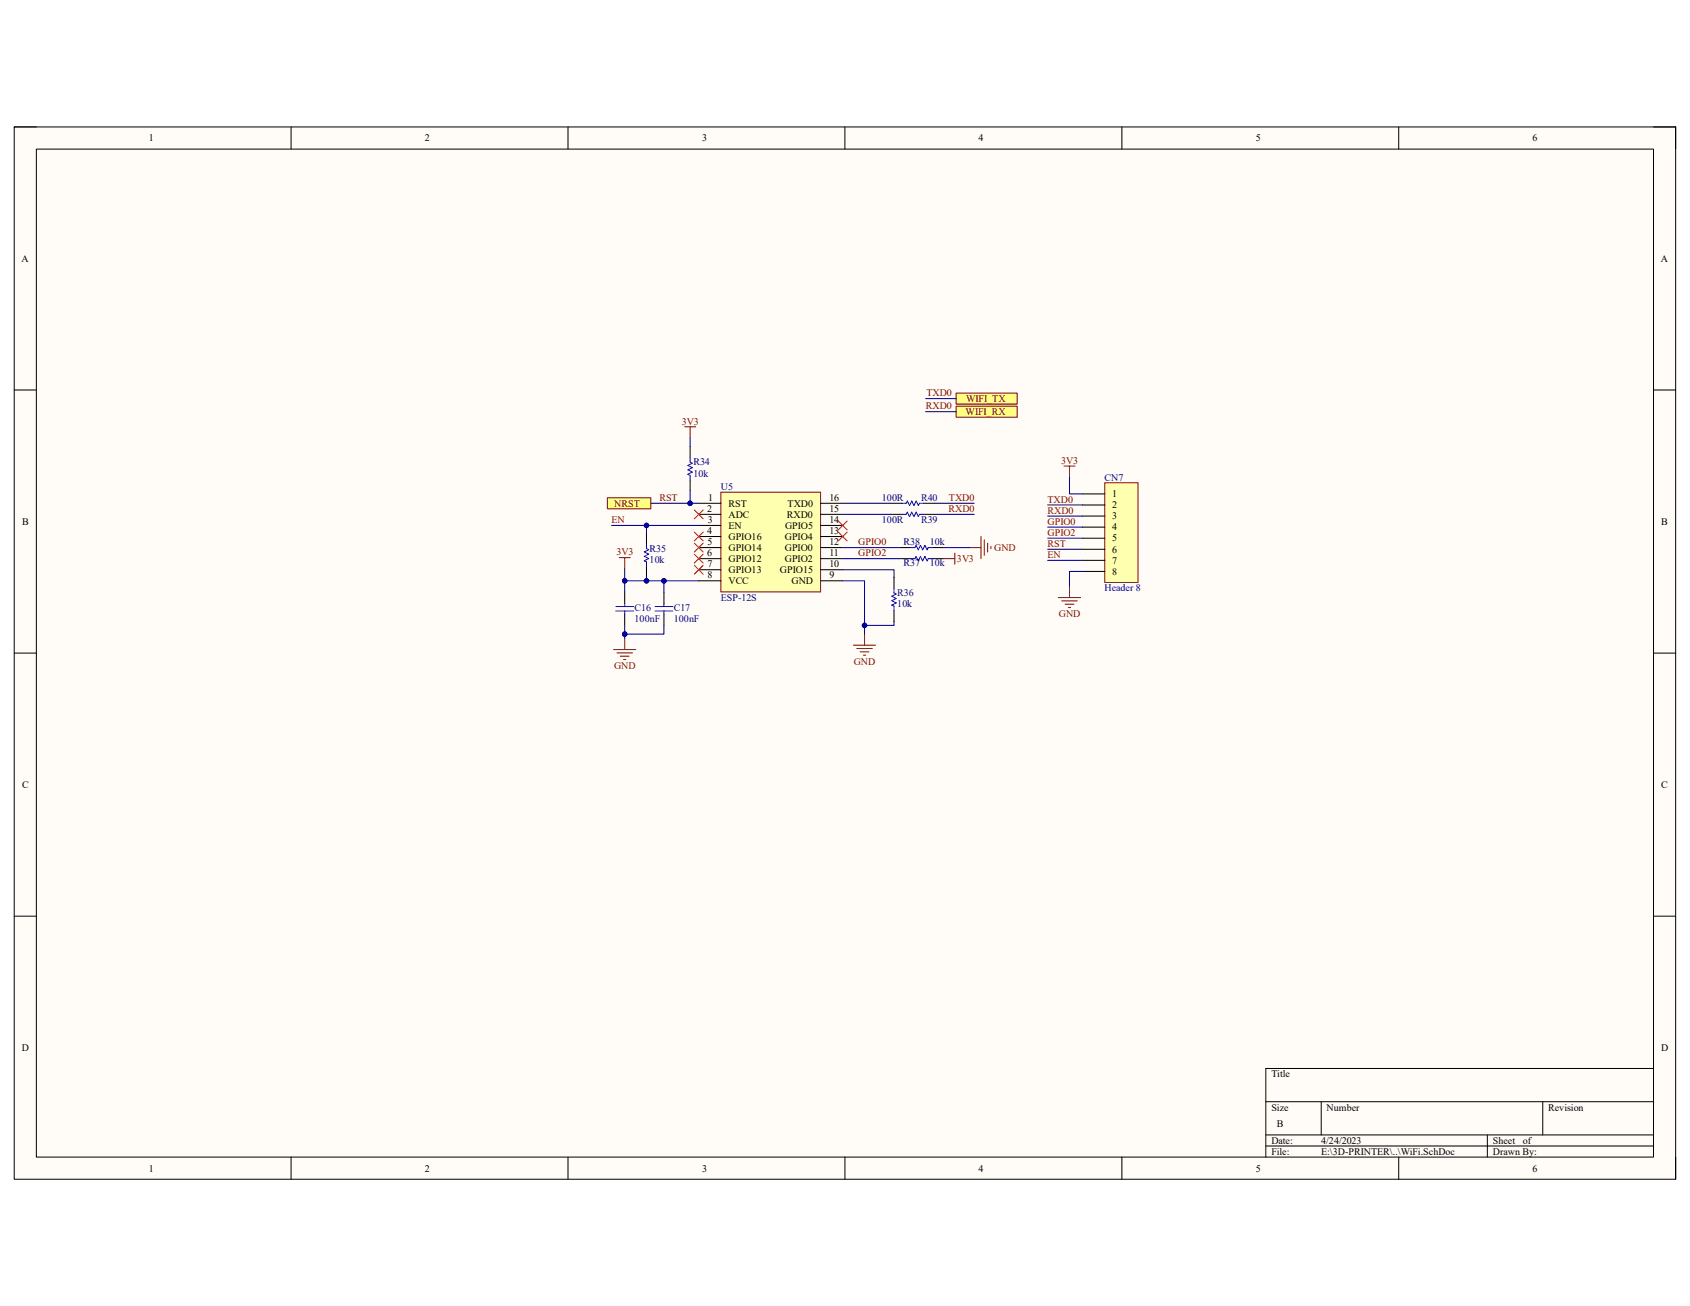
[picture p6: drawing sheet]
<svg xmlns="http://www.w3.org/2000/svg" width="279mm" height="216mm" viewBox="0 0 279 216" stroke-linecap="round" stroke-linejoin="round" font-family="sans-serif">
<path d="M2.3 21h274.7v173.9h-274.7z" fill-rule="evenodd" fill="#fffcf8"/>
<path d="M2.3 21h274.7v173.9h-274.7z" fill="none" stroke="#000" stroke-width=".17"/>
<path d="M6 24.6h267.4v166.7h-267.4z" fill-rule="evenodd" fill="#fffcf8"/>
<g fill="none" stroke="#000" stroke-width=".17">
<path d="M2.3 21h3.7M6 24.6h267.4v166.7h-267.4zM48.1 21v3.6M93.9 21v3.6M139.7 21v3.6M185.5 21v3.6M231.2 21v3.6M273.4 21h3.6v3.6M2.3 64.5h3.7M273.4 64.5h3.6M2.3 108h3.7M273.4 108h3.6"/>
<path d="M2.3 151.5h3.7M273.4 151.5h3.6M273.4 176.6h-64.1v14.7M48.1 191.3v3.6M93.9 191.3v3.6M139.7 191.3v3.6M185.5 191.3v3.6M209.3 182.1h64.1M209.3 187.6h64.1M209.3 189.5h64.1M218.4 182.1v5.5M231.2 191.3v3.6"/>
<path d="M245.9 187.6v3.7M255.1 182.1v5.5M277 191.3v3.6"/>
</g>
<path d="M119.2 81.4h16.5v16.4h-16.5z" fill-rule="evenodd" fill="#ffffb0"/>
<g fill="none" stroke="#800000" stroke-width=".17">
<path d="M175.9 77h1.8M176.8 77v1.9M102.4 92.2h1.8M103.3 92.2v1.8M119.2 81.4h16.5v16.4h-16.5zM101.4 107.4h3.7M102 107.9h2.6M102.5 108.5h1.5M103.1 109h.4M103.3 105.5v1.9M141.1 106.7h3.7M141.6 107.2h2.6"/>
<path d="M142.2 107.8h1.5M142.7 108.3h.4M142.9 104.8v1.9"/>
</g>
<g fill="none" stroke="#000" stroke-width=".17">
<path d="M103.3 97.9v1.8M109.8 97.9v1.8M115.5 83.2h3.7M115.5 85h3.7M115.5 86.9h3.7M115.5 88.7h3.7M115.5 90.5h3.7M115.5 92.4h3.7M115.5 94.2h3.7M115.5 96h3.7M135.7 83.2h3.6M135.7 85h3.6"/>
<path d="M135.7 86.9h3.6M135.7 88.7h3.6M135.7 90.5h3.6M135.7 92.4h3.6M135.7 94.2h3.6M135.7 96h3.6M103.3 101.6v1.8M109.8 101.6v1.8"/>
</g>
<path d="M103.3 99.7v.6M109.8 99.7v.6M101.8 101h2.9M101.8 100.3h2.9M103.3 101v.6M108.3 101h2.9M108.3 100.3h2.9M109.8 101v.6" fill="none" stroke="#00f" stroke-width=".17"/>
<path d="M182.6 79.8h5.5v16.5h-5.5z" fill-rule="evenodd" fill="#ffffb0"/>
<g fill="none" stroke="#800000" stroke-width=".17">
<path d="M113.2 70.6h1.8M114.1 70.6v1.8M182.6 79.8h5.5v16.5h-5.5zM156 92.4h1.9M157.9 91.4v1.9M160.3 90.5h1.9M162.2 88.7v3.7M162.7 89.2v2.6M163.3 89.8v1.5M163.8 90.3v.4M175 98.8h3.6M175.5 99.3h2.6"/>
<path d="M176.1 99.9h1.4M176.8 97v1.8M176.6 100.4h.4"/>
</g>
<g fill="none" stroke="#000" stroke-width=".17">
<path d="M114.1 73.8v1.9M114.1 79.3v1.9M106.9 88.1v1.9M106.9 93.6v1.9M147.3 83.2h1.8M147.3 85h1.8M147.8 95.5v1.8M148.7 90.5h1.8M148.7 92.4h1.8M152.7 83.2h1.9M152.7 85h1.9M154.2 90.5h1.8"/>
<path d="M154.2 92.4h1.8M179 81.7h3.6M179 83.5h3.6M179 85.3h3.6M179 87.1h3.6M179 89h3.6M179 90.8h3.6M179 92.6h3.6M179 94.5h3.6M147.8 100.9v1.9"/>
</g>
<path d="M114.1 75.7v.7l.4 .2-.8 .3 .8 .4-.8 .4 .8 .3-.8 .4 .4 .2v.7M106.9 90v.7l.3 .2-.7 .3 .7 .4-.7 .4 .7 .3-.7 .4 .4 .2v.7M147.8 97.3v.7l.4 .2-.8 .4 .8 .3-.8 .4 .8 .4-.8 .3 .4 .2v.7M149.1 83.2h.7l.2-.4 .4 .8 .3-.8 .4 .8 .4-.8 .3 .8 .2-.4h.7M149.1 85h.7l.2-.3 .4 .7 .3-.7 .4 .7 .4-.7 .3 .7 .2-.4h.7M150.5 90.5h.8l.1-.3 .4 .7 .4-.7 .3 .7 .4-.7 .4 .7 .2-.4h.7M150.5 92.4h.8l.1-.4 .4 .7 .4-.7 .3 .7 .4-.7 .4 .7 .2-.3h.7" fill="none" stroke="#00f" stroke-width=".17"/>
<g fill="none" stroke="#f00" stroke-width=".17">
<path d="M114.8 93.5l1.5 1.4M114.8 91.6l1.5 1.5M114.8 89.8l1.5 1.5M114.8 88l1.5 1.4M114.8 84.3l1.5 1.5M116.3 93.5l-1.5 1.4M116.3 91.6l-1.5 1.5M116.3 89.8l-1.5 1.5M116.3 88l-1.5 1.4M116.3 84.3l-1.5 1.5M138.6 86.1l1.5 1.5M138.6 88l1.5 1.4"/>
<path d="M140.1 86.1l-1.5 1.5M140.1 88l-1.5 1.4"/>
</g>
<path d="M158.1 65h10.1v1.8h-10.1z" fill-rule="evenodd" fill="#ffff80"/>
<path d="M158.1 65h10.1v1.8h-10.1z" fill="none" stroke="#800000" stroke-width=".17"/>
<path d="M158.1 67.1h10.1v1.9h-10.1z" fill-rule="evenodd" fill="#ffff80"/>
<path d="M158.1 67.1h10.1v1.9h-10.1z" fill="none" stroke="#800000" stroke-width=".17"/>
<path d="M114.1 72.4v1.4M101.1 86.9h14.4" fill="none" stroke="#000080" stroke-width=".17"/>
<circle cx="106.9" cy="86.9" r=".37" fill="#000080"/>
<g fill="none" stroke="#000080" stroke-width=".17">
<path d="M109.8 103.4v1.4h-6.5"/>
<circle cx="106.9" cy="86.9" r=".37"/>
</g>
<circle cx="103.3" cy="104.8" r=".37" fill="#000080"/>
<g fill="none" stroke="#000080" stroke-width=".17">
<path d="M103.3 94v2h12.2"/>
<circle cx="103.3" cy="104.8" r=".37"/>
</g>
<circle cx="103.3" cy="96" r=".37" fill="#000080"/>
<circle cx="103.3" cy="96" r=".37" fill="none" stroke="#000080" stroke-width=".17"/>
<circle cx="106.9" cy="96" r=".37" fill="#000080"/>
<circle cx="106.9" cy="96" r=".37" fill="none" stroke="#000080" stroke-width=".17"/>
<circle cx="109.8" cy="96" r=".37" fill="#000080"/>
<g fill="none" stroke="#000080" stroke-width=".17">
<path d="M139.3 96h3.6v8.8"/>
<circle cx="109.8" cy="96" r=".37"/>
</g>
<circle cx="142.9" cy="103.4" r=".37" fill="#000080"/>
<g fill="none" stroke="#000080" stroke-width=".17">
<path d="M139.3 94.2h8.5v1.3M139.3 83.2h8M139.3 92.4h9.4M139.3 90.5h9.4M139.3 85h8M147.8 102.8v.6h-4.9"/>
<circle cx="142.9" cy="103.4" r=".37"/>
</g>
<circle cx="142.9" cy="103.4" r=".37" fill="#000080"/>
<g fill="none" stroke="#000080" stroke-width=".17">
<path d="M153 68.1h5.1M153 65.9h5.1M176.8 78.9v2.8h2.2M154.6 85h6.5M154.6 83.2h6.5M156 90.5h4.3M173.2 92.6h5.8M173.2 90.8h5.8M173.2 89h5.8M173.2 87.1h5.8M173.2 85.3h5.8M173.2 83.5h5.8"/>
<path d="M179 94.5h-2.2v2.5M103.3 103.4v2.1"/>
<circle cx="142.9" cy="103.4" r=".37"/>
</g>
<circle cx="103.3" cy="104.8" r=".37" fill="#000080"/>
<g fill="none" stroke="#000080" stroke-width=".17">
<path d="M103.3 96v1.9"/>
<circle cx="103.3" cy="104.8" r=".37"/>
</g>
<circle cx="103.3" cy="96" r=".37" fill="#000080"/>
<g fill="none" stroke="#000080" stroke-width=".17">
<path d="M106.9 95.5v.5"/>
<circle cx="103.3" cy="96" r=".37"/>
</g>
<circle cx="106.9" cy="96" r=".37" fill="#000080"/>
<g fill="none" stroke="#000080" stroke-width=".17">
<path d="M106.9 86.9v1.2"/>
<circle cx="106.9" cy="96" r=".37"/>
</g>
<circle cx="106.9" cy="86.9" r=".37" fill="#000080"/>
<g fill="none" stroke="#000080" stroke-width=".17">
<path d="M109.8 96v1.9"/>
<circle cx="106.9" cy="86.9" r=".37"/>
</g>
<circle cx="109.8" cy="96" r=".37" fill="#000080"/>
<g fill="none" stroke="#000080" stroke-width=".17">
<path d="M114.1 81.2v2"/>
<circle cx="109.8" cy="96" r=".37"/>
</g>
<circle cx="114.1" cy="83.2" r=".37" fill="#000080"/>
<circle cx="114.1" cy="83.2" r=".37" fill="none" stroke="#000080" stroke-width=".17"/>
<path d="M100.4 82.3h7.2v1.8h-7.2z" fill-rule="evenodd" fill="#ffff80"/>
<path d="M100.4 82.3h7.2v1.8h-7.2z" fill="none" stroke="#800000" stroke-width=".17"/>
<path d="M107.6 83.2h7.9" fill="none" stroke="#000080" stroke-width=".17"/>
<circle cx="114.1" cy="83.2" r=".37" fill="#000080"/>
<circle cx="114.1" cy="83.2" r=".37" fill="none" stroke="#000080" stroke-width=".17"/>
<g font-size="1.7">
<text x="24.6" y="23.4">1</text>
<text x="70.2" y="23.4">2</text>
<text x="116.1" y="23.4">3</text>
<text x="161.8" y="23.4">4</text>
<text x="207.6" y="23.4">5</text>
<text x="253.4" y="23.4">6</text>
<text x="3.6" y="43.3">A</text>
<text x="274.6" y="43.3">A</text>
<text x="117.1" y="82.8">1</text>
<text x="120.4" y="83.7">RST</text>
<text x="130.2" y="83.7">TXD0</text>
<text x="137.1" y="82.8">16</text>
<text x="183.9" y="82.2">1</text>
<text x="3.6" y="86.7">B</text>
<text x="116.9" y="84.7">2</text>
<text x="116.9" y="88.3">4</text>
<text x="117" y="86.5">3</text>
<text x="120.4" y="85.6">ADC</text>
<text x="120.4" y="87.4">EN</text>
<text x="120.4" y="89.2">GPIO16</text>
<text x="129.8" y="89.2">GPIO4</text>
<text x="129.8" y="87.4">GPIO5</text>
<text x="130.1" y="85.6">RXD0</text>
<text x="137.1" y="88.3">13</text>
<text x="137.1" y="86.5">14</text>
<text x="137.1" y="84.7">15</text>
<text x="183.9" y="84">2</text>
<text x="183.9" y="85.9">3</text>
<text x="183.9" y="87.7">4</text>
<text x="183.9" y="89.5">5</text>
<text x="274.7" y="86.7">B</text>
<text x="116.9" y="92">6</text>
<text x="117" y="90.2">5</text>
<text x="117" y="93.8">7</text>
<text x="117" y="95.6">8</text>
<text x="120.4" y="91.1">GPIO14</text>
<text x="120.4" y="92.9">GPIO12</text>
<text x="120.4" y="94.7">GPIO13</text>
<text x="128.9" y="94.7">GPIO15</text>
<text x="129.8" y="92.9">GPIO2</text>
<text x="129.8" y="91.1">GPIO0</text>
<text x="137.1" y="95.6">9</text>
<text x="137.1" y="93.8">10</text>
<text x="137.1" y="92">11</text>
<text x="137.1" y="90.2">12</text>
<text x="183.9" y="91.4">6</text>
<text x="183.9" y="93.2">7</text>
<text x="183.9" y="95">8</text>
<text x="120.4" y="96.6">VCC</text>
<text x="130.9" y="96.6">GND</text>
<text x="3.6" y="130.3">C</text>
<text x="274.7" y="130.3">C</text>
<text x="3.6" y="173.7">D</text>
<text x="274.6" y="173.7">D</text>
<text x="210.2" y="178.1">Title</text>
<text x="210.2" y="183.6">Size</text>
<text x="219.3" y="183.6">Number</text>
<text x="256" y="183.6">Revision</text>
<text x="210.2" y="189.1">Date:</text>
<text x="210.2" y="190.9">File:</text>
<text x="211.1" y="186.4">B</text>
<text x="218.4" y="189.1">4/24/2023</text>
<text x="218.4" y="190.9">E:\3D-PRINTER\..\WiFi.SchDoc</text>
<text x="246.8" y="189.1">Sheet</text>
<text x="246.8" y="190.9">Drawn By:</text>
<text x="251.8" y="189.1">of</text>
<text x="24.6" y="193.7">1</text>
<text x="70.2" y="193.7">2</text>
<text x="116.1" y="193.7">3</text>
<text x="161.8" y="193.7">4</text>
<text x="207.6" y="193.7">5</text>
<text x="253.4" y="193.7">6</text>
</g>
<g font-size="1.7" fill="#800000">
<text x="153.2" y="65.5">TXD0</text>
<text x="112.7" y="70.2">3V3</text>
<text x="153.1" y="67.7">RXD0</text>
<text x="159.6" y="68.6">WIFI_RX</text>
<text x="159.7" y="66.4">WIFI_TX</text>
<text x="175.4" y="76.7">3V3</text>
<text x="101.6" y="83.7">NRST</text>
<text x="109" y="82.8">RST</text>
<text x="156.9" y="82.8">TXD0</text>
<text x="173.2" y="83.1">TXD0</text>
<text x="101.1" y="86.5">EN</text>
<text x="156.8" y="84.7">RXD0</text>
<text x="173.2" y="86.8">GPIO0</text>
<text x="173.2" y="88.6">GPIO2</text>
<text x="173.2" y="84.9">RXD0</text>
<text x="101.9" y="91.8">3V3</text>
<text x="141.9" y="90.2">GPIO0</text>
<text x="141.9" y="92">GPIO2</text>
<text x="158.2" y="92.9">3V3</text>
<text x="164.4" y="91.1">GND</text>
<text x="173.2" y="90.4">RST</text>
<text x="173.2" y="92.2">EN</text>
<text x="175" y="102.1">GND</text>
<text x="101.5" y="110.7">GND</text>
<text x="141.1" y="109.9">GND</text>
</g>
<g font-size="1.7" fill="#000080">
<text x="114.6" y="76.9">R34</text>
<text x="114.6" y="78.8">10k</text>
<text x="119.2" y="81">U5</text>
<text x="145.8" y="82.8">100R</text>
<text x="152.3" y="82.8">R40</text>
<text x="182.6" y="79.5">CN7</text>
<text x="145.8" y="86.4">100R</text>
<text x="152.3" y="86.4">R39</text>
<text x="107.4" y="93">10k</text>
<text x="107.4" y="91.2">R35</text>
<text x="149.4" y="90">R38</text>
<text x="149.4" y="93.6">R37</text>
<text x="153.7" y="90">10k</text>
<text x="153.7" y="93.6">10k</text>
<text x="104.9" y="101">C16</text>
<text x="111.4" y="101">C17</text>
<text x="119.2" y="99.3">ESP-12S</text>
<text x="148.3" y="100.4">10k</text>
<text x="148.3" y="98.6">R36</text>
<text x="182.6" y="97.7">Header 8</text>
<text x="104.9" y="102.8">100nF</text>
<text x="111.4" y="102.8">100nF</text>
</g>
</svg>
